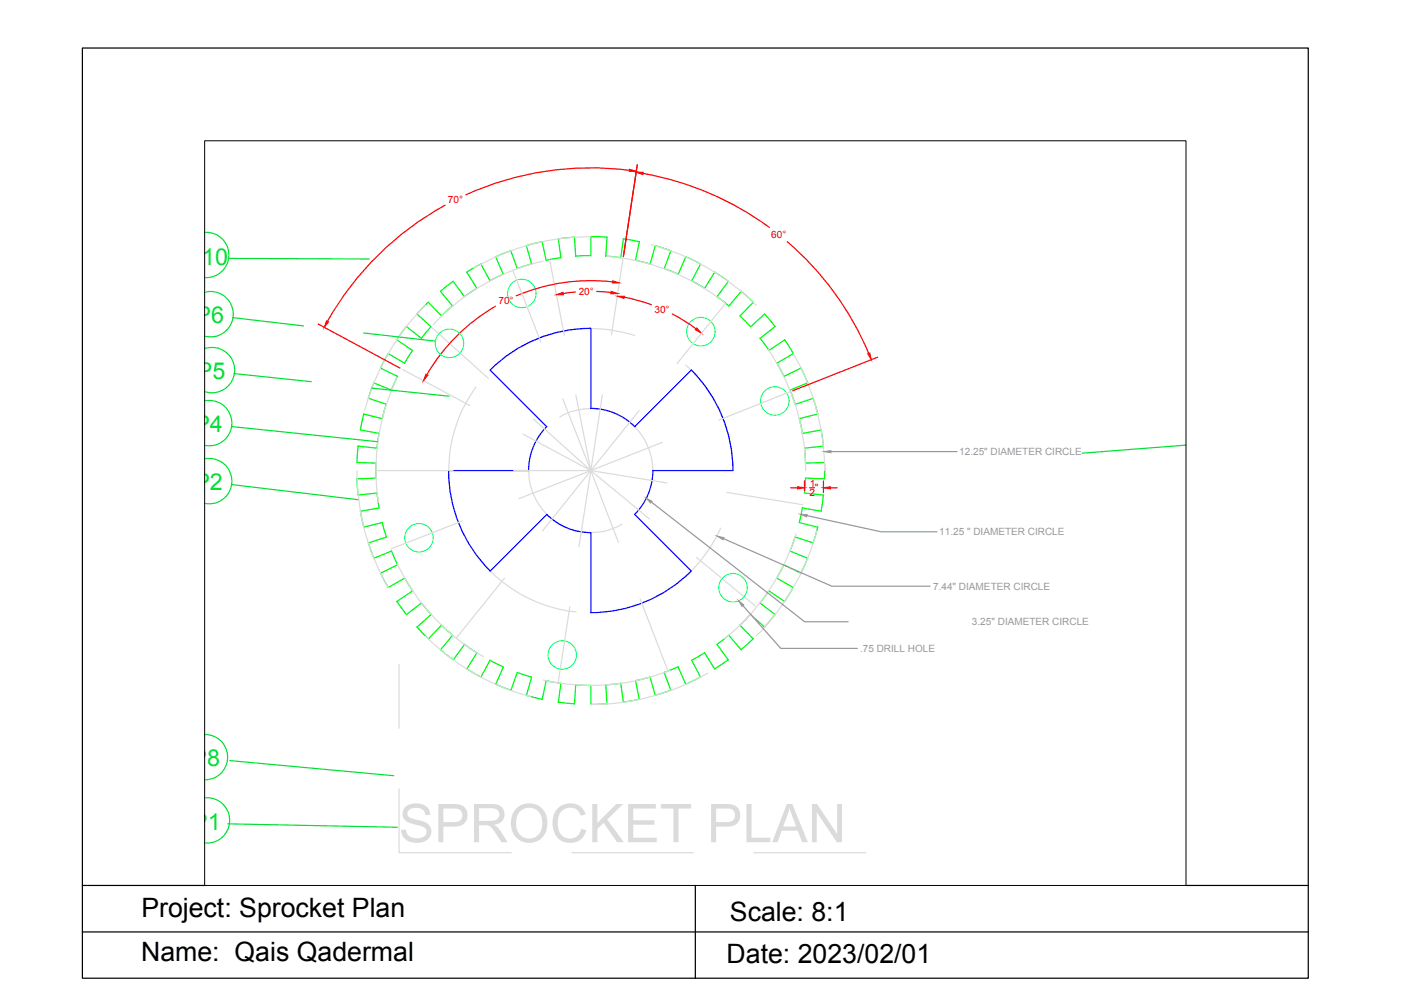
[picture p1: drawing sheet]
<svg xmlns="http://www.w3.org/2000/svg" width="297mm" height="210mm" viewBox="0 0 297 210" stroke-linecap="round" stroke-linejoin="round" font-family="sans-serif">
<!-- layer: OUTER SPROCKET -->
<g fill="none" stroke="#0f0" stroke-width=".25">
<path d="M94.9 58.9l-2.7 2.1 2.6 3.1M97.8 57l2.1 3.4-2.6 1.7-2.4-3.1M97.8 57l2.9-1.7 1.9 3.5M103.8 53.8l3.2-1.3 1.4 3.8M103.8 53.8l1.6 3.6-2.8 1.4M110.3 51.5l1.1 3.8M111.3 55.3l-3 1M113.6 50.6l-3.4 .9M113.6 50.7l.8 3.9M116.9 50l3.4-.3 .3 4M117 50.1l.5 3.9M117.5 54l-3.1 .5"/>
<path d="M123.7 53.5l-3.1 .1M123.8 53.6l-.1-4h1.8l1.7 .1-.3 4M130.6 50l3.3 .6M130.6 50.1l-.6 3.9-3.1-.4M133.1 54.5l3.1 .8 1.1-3.8 .5 .1 2.7 .9-1.4 3.8M133.9 50.7l-.8 3.9M143.7 53.8l-1.6 3.6-3-1.1M143.7 53.8l3.1 1.5-1.9 3.5 2.7 1.6M149.7 57l2.9 1.9M149.7 57l-2.1 3.4M152.6 59l-2.4 3.1 2.5 2M79.7 77.1l3.6 1.8"/>
<path d="M83.3 78.8l-1.3 2.9M84.8 76.1l-3.5-2-1.6 3M85.1 68.4l3.2 2.5M85.1 68.4l-2 2.8 3.3 2.2M86.4 73.4l-1.6 2.6M87.3 65.8l3 2.7M90.3 68.4l-2 2.4M94.8 64.1l-2.3 2.1-2.8-2.9-2.4 2.5M155.2 61l2.6 2.3-2.8 2.9 2.2 2.2M155.3 61l-2.6 3.1M159.2 70.8l1.9 2.6M160.2 65.8l2.2 2.6"/>
<path d="M160.2 65.8l-3 2.7M161.1 73.4l3.3-2.2 .9 1.4 .9 1.5-3.5 2M162.4 68.4l-3.2 2.5M162.7 76l1.5 2.8M167.8 77.1l1.4 3.1M167.8 77.1l-3.6 1.8M74.8 96.9l4 .1v3.1l-4 .2M75 93.5l4 .4M75 93.4l-.2 3.4M78.3 80.2l3.7 1.5M78.3 80.2l-1.2 3.2 3.9 1.3M79.4 90.7l-.4 3.2"/>
<path d="M80.1 87.7l-3.9-1-.5 2.2-.2 1.2 3.9 .7M80.9 84.6l-.8 3.1M165.5 81.7l1.1 2.9M166.6 84.7l3.7-1.3 .5 1.7 .5 1.6-3.9 1M167.4 87.7l.7 3M168.5 93.9l.2 3.1 4-.1M169.2 80.2l-3.7 1.5M172 90.1l.5 3.3M172 90.1l-3.9 .7M172.5 93.5l-4 .4M172.7 96.8v3.5M74.8 100.3l.2 3.4 4-.4 .4 3.1"/>
<path d="M75.5 107.1l.7 3.3M76.2 110.4l3.9-.9 .8 3M77.1 113.7l1.2 3.2 3.7-1.5 1.3 2.9M79.4 106.4l-3.9 .7M81 112.5l-3.8 1.2M83.3 118.3l-3.6 1.8M164.2 118.3l3.6 1.8M164.2 118.3l-1.5 2.8M168.1 106.4l-.7 3.1 3.9 .9M168.1 106.4l3.9 .7M170.4 113.7l-3.8-1.2-1.1 2.9 3.7 1.5-1.4 3.1M171.3 110.4l-1 3.3"/>
<path d="M172.7 100.3l-4-.2-.2 3.2 4 .4-.5 3.4M79.7 120l1.6 3.1 3.5-2M83.1 126l2 2.7M84.8 121.1l1.6 2.6-3.3 2.3M87.3 131.3l2.4 2.5M88.3 126.3l2 2.4M88.3 126.3l-3.2 2.5M90.3 128.7l-3 2.7M92.5 130.9l2.3 2.2-2.6 3 2.7 2.1M92.5 131l-2.8 2.8M97.3 135l2.6 1.7M97.3 135l-2.4 3.2"/>
<path d="M99.9 136.8l-2.1 3.3 2.9 1.7M102.6 138.3l2.8 1.4M102.6 138.3l-1.9 3.5M105.4 139.7l-1.6 3.7M142.1 139.7l1.6 3.7M142.1 139.7l-3 1.2 1.4 3.7M147.6 136.8l2.1 3.3 2.9-1.9M147.6 136.7l-2.7 1.6 1.9 3.5M150.2 135l2.4 3.2M152.7 133.1l2.6 3M152.7 133l-2.5 2M155 131l2.8 2.8"/>
<path d="M157.2 128.7l-2.2 2.2M157.2 128.7l3 2.7M157.8 133.8l-2.6 2.3M159.2 126.3l3.2 2.5M162.4 128.7l-2.2 2.6M162.7 121.1l3.5 2-1.8 2.9M164.4 126l-3.3-2.3-1.9 2.6M103.8 143.3l3.2 1.3M110.2 145.7l3.4 .8M111.3 141.8l-3-.9-1.3 3.7M111.4 141.8l-1.1 3.9M114.4 142.6l3.1 .5"/>
<path d="M114.4 142.6l-.8 3.9M116.9 147.1l3.4 .3M117.5 143.2l-.5 3.9M127.2 147.4l-3.5 .2 .1-4-3.2-.1-.3 4M130 143.1l-3.1 .4 .3 4M130 143.2l.6 3.9M133.9 146.5l-3.3 .6M136.2 141.8l-3.1 .8 .8 3.9M136.2 141.8l1.1 3.9M140.5 144.6l-3.2 1.1M146.8 141.8l-3.1 1.5"/>
</g>
<!-- layer: GRID LINES -->
<g fill="none" stroke="#dbdbdb" stroke-width=".25">
<path d="M107.4 56.6l5.9 15.1M113.7 54.7a44.8 44.8 0 0 0-23 13.3M115.1 54.4l3.1 15.9M123.7 49.6a48.1 48.1 0 0 0-24.4 6.6M127.1 53.7a45 45 0 0 1 24.7 9.7M130.5 54.2l-2.4 15.9M136.4 51.3a48.5 48.5 0 0 1 22 12.7M83.2 79.1a44.8 44.8 0 0 0-3.9 26.2M84.3 77.4l14.1 7.5M89.1 64a48.8 48.8 0 0 0-12.7 21.9M90.3 68.5l12 10.8M133 70.3a29.7 29.7 0 0 0-24.1 2.5"/>
<path d="M143.7 76.5a29.8 29.8 0 0 1 9.8 22.1M152 63.5l-10.2 12.6M160.9 73.2a44.9 44.9 0 0 1 7.9 25.4M166.2 74.1a48.5 48.5 0 0 1 6.5 24.5M74.8 98.6a47.6 47.6 0 0 0 6.6 24.5M78.8 98.6h16.1M99.7 81.1a29.7 29.7 0 0 0-5.1 23.7M107.6 98.6h16.2M109.6 91l14.2 7.6M110.8 98.6a13 13 0 0 0 19.5 11.2M111.7 87.8l12.1 10.8M117.2 87.4a13 13 0 0 1 19.6 11.2"/>
<path d="M117.9 83.6l5.9 15M120.6 82.7l3.2 15.9M123.8 98.6l-2.5 15.9M123.8 98.6l5.8 15.1M123.8 98.6l12.3 10.1M123.8 98.6l15.9 2.6M123.8 98.6l-10.1 12.6M123.8 98.6l-15.1 5.9M126.2 82.7l-2.4 15.9M133.9 86l-10.1 12.6M138.8 92.7l-15 5.9M165.6 82l-15 6"/>
<path d="M83.2 118.1a45.4 45.4 0 0 0 18.1 19.5M96.9 109.1l-15 5.9M99.7 116.1a29.5 29.5 0 0 0 21 12.1M145.9 116.8l12.3 10.1M150.9 110.6a29.4 29.4 0 0 1-17.9 16.3M152.3 103.2l15.9 2.5M166.8 111.8a45.6 45.6 0 0 1-15 22M171.1 111.2a48.8 48.8 0 0 1-12.7 22M89.1 133.3a48.4 48.4 0 0 0 22 12.6M105.7 121.1l-10.1 12.6M119.4 127.1l-2.5 16M134.1 125.5l5.8 15.1"/>
<path d="M140.2 140.4a44.7 44.7 0 0 1-26.4 2M148.3 141a49.1 49.1 0 0 1-24.5 6.6"/>
</g>
<!-- layer: INNER SPROCKET -->
<path d="M102.7 77.5l11.8 11.9M123.7 68.8a29.8 29.8 0 0 0-21 8.7M123.8 68.8v16.8M144.8 77.5a29.8 29.8 0 0 1 8.7 21.1h-16.7a13 13 0 0 1-3.8 9.2l11.8 11.8a29.8 29.8 0 0 1-21 8.7l-.1-16.7a13 13 0 0 1-9.2-3.8l-11.8 11.8a29.8 29.8 0 0 1-8.7-21M144.8 77.5l-11.8 11.9M94 98.6h16.8M114.5 89.4a13 13 0 0 0-3.8 9.2M123.7 85.5a13 13 0 0 1 9.3 3.9" fill="none" stroke="#00f" stroke-width=".25"/>
<!-- layer: DRILL HOLE -->
<g fill="none" stroke="#0ff" stroke-width=".25">
<circle cx="94.2" cy="71.9" r="2.98"/>
<circle cx="109.3" cy="61.5" r="2.98"/>
<circle cx="146.8" cy="69.5" r="2.98"/>
<circle cx="162.3" cy="84" r="2.98"/>
<circle cx="87.8" cy="112.7" r="2.98"/>
<circle cx="117.8" cy="137.2" r="2.98"/>
<circle cx="153.5" cy="123.1" r="2.98"/>
</g>
<!-- layer: ANNO DIM -->
<g fill="none" stroke="#f00" stroke-width=".25">
<path d="M131.9 35.7a63.4 63.4 0 0 0-34.3 5.1M133.5 34.5l-2.9 19.2M134.7 36.3a63.2 63.2 0 0 1 26.5 11.4M93.2 43a63.4 63.4 0 0 0-24.6 24.3M128.3 59a39.8 39.8 0 0 0-20.1 3M164.9 50.6a63.2 63.2 0 0 1 17.1 23.4M66.7 67.9l17.1 9.2M103.8 64.2a39.8 39.8 0 0 0-14.4 14.3M120.6 61.2l-2.6 .3M125 61.1l3 .2M130.7 62.2l2.9 .7 2.8 .9M140.8 65.8l2.6 1.4 2.4 1.7"/>
<path d="M183.8 74.8l-17.7 7.1M165.6 102.2h1.5M168.5 100.7v2.1M169.6 102.2h1M172.5 100.7v2.5M173.9 102.2h1.5"/>
</g>
<g fill="#f00" stroke="#f00" stroke-width=".21">
<path d="M167.1 102l1.4 .2-1.4 .2z"/>
<path d="M172.5 102.2l1.4-.2v.4z"/>
<path d="M128 61l1.4 .5h-1.4z"/>
<path d="M116.5 61.8l1.4-.6 .1 .6z"/>
<path d="M146 68.7l.9 1.1-1.2-.7z"/>
<path d="M129.3 62h1.5l-.1 .5z"/>
<path d="M181.8 74.1l.4-.2 .3 1.4z"/>
<path d="M133.3 36.1h1.4l-.1 .5z"/>
<path d="M128.3 58.8l1.4 .5h-1.4z"/>
<path d="M89.2 78.4l.4 .2-.9 1.1z"/>
<path d="M131.9 35.5l1.4 .4h-1.5z"/>
<path d="M68.4 67.2l.4 .2-.9 1.2z"/>
</g>
<!-- layer: ANNO NOTE -->
<g fill="#989898" stroke="#989898" stroke-width=".21">
<path d="M167.6 107.7l1.5 .1-.1 .5z"/>
<path d="M150.2 112.3l1.5 .3-.2 .5z"/>
<path d="M172.6 94.6l1.5-.2v.5z"/>
<path d="M154.7 125.8l1.1 .9-.4 .3z"/>
<path d="M135.3 104.3l1.3 .7-.3 .4z"/>
</g>
<path d="M174.1 94.6h26.4M136.5 105.2l32.1 25h9.1M151.6 112.8l22.6 10h20.6M169.1 108l15.5 3.4h11.7M155.6 126.9l8 8.9h16" fill="none" stroke="#989898" stroke-width=".25"/>
<!-- layer: TITLE BLOCK -->
<path d="M83.6 139.2v13.4M83.6 165.3v13.3h23.5M119.8 178.6h25.4M157.9 178.6h23.4" fill="none" stroke="#dbdbdb" stroke-width=".25"/>
<!-- layer: LAYER KEYS -->
<g fill="none" stroke="#00dd37" stroke-width=".25">
<path d="M42.9 48.7a4.8 4.8 0 0 1 5 4.7 4.8 4.8 0 0 1-5 4.8M47.8 54.1l29.5 .2M42.9 73a4.8 4.8 0 0 1 6.3 4.5 4.8 4.8 0 0 1-6.3 4.5M42.9 61.2a4.8 4.8 0 0 1 6 4.6 4.8 4.8 0 0 1-6 4.6M48.7 66.5l14.9 1.8M49 78.3l16.2 1.7M76.2 69.8l14.8 1.6M42.9 96.1a4.7 4.7 0 0 1 5.7 4.7 4.7 4.7 0 0 1-5.7 4.6M42.9 84a4.7 4.7 0 0 1 5.7 4.6 4.7 4.7 0 0 1-5.7 4.7M48.5 89.4l30.6 3.1M77.9 81.3l16.2 1.7M248.4 93.2l-21.7 1.7"/>
<path d="M48.5 101.5l26.5 3.2M42.9 153.9a4.7 4.7 0 0 1 4.8 4.7 4.7 4.7 0 0 1-4.8 4.8M48.1 159.3l34.4 3.2M42.9 167.1a4.8 4.8 0 0 1 5.2 4.8 4.8 4.8 0 0 1-5.2 4.7M47.7 172.6l35.6 .7"/>
</g>
<!-- layer: 0 -->
<path d="M42.9 29.5h205.5v156h-205.5z" fill="none" stroke="#000" stroke-width=".21"/>
<path d="M17.3 185.5v-175.4h256.8v175.4M17.3 195.2h256.8M42.9 185.5h-25.6v19.4h256.8v-19.4h-25.7M145.7 185.5v19.4" fill="none" stroke="#000" stroke-width=".25"/>
<g font-size="5.6">
<text x="29.6" y="192.1">Project: Sprocket Plan</text>
<text x="152.9" y="192.9">Scale: 8:1</text>
<text x="29.6" y="201.3">Name: Qais Qadermal</text>
<text x="152.2" y="201.7">Date: 2023/02/01</text>
</g>
<g font-size="4.9" fill="#00dd37">
<text x="39.1" y="55.5">P10</text>
<text x="41" y="67.8">P6</text>
<text x="41.3" y="79.4">P5</text>
<text x="40.7" y="90.5">P4</text>
<text x="40.7" y="102.7">P2</text>
<text x="40.1" y="160.4">P8</text>
<text x="40.2" y="173.8">P1</text>
</g>
<g font-size="2.1" fill="#f00">
<text x="93.8" y="42.6">70°</text>
<text x="161.6" y="49.9">60°</text>
<text x="104.4" y="63.7">70°</text>
<text x="121.2" y="61.8">20°</text>
<text x="137.1" y="65.5">30°</text>
<text x="169.6" y="101.9">1</text>
<text x="169.6" y="104">2</text>
<text x="170.7" y="102.9">&quot;</text>
</g>
<g font-size="2.1" fill="#989898">
<text x="200.9" y="95.4">12.25&quot; DIAMETER CIRCLE</text>
<text x="196.8" y="112.1">11.25 &quot; DIAMETER CIRCLE</text>
<text x="195.5" y="123.6">7.44&quot; DIAMETER CIRCLE</text>
<text x="203.6" y="131">3.25&quot; DIAMETER CIRCLE</text>
<text x="180.2" y="136.6">.75 DRILL HOLE</text>
</g>
</svg>
